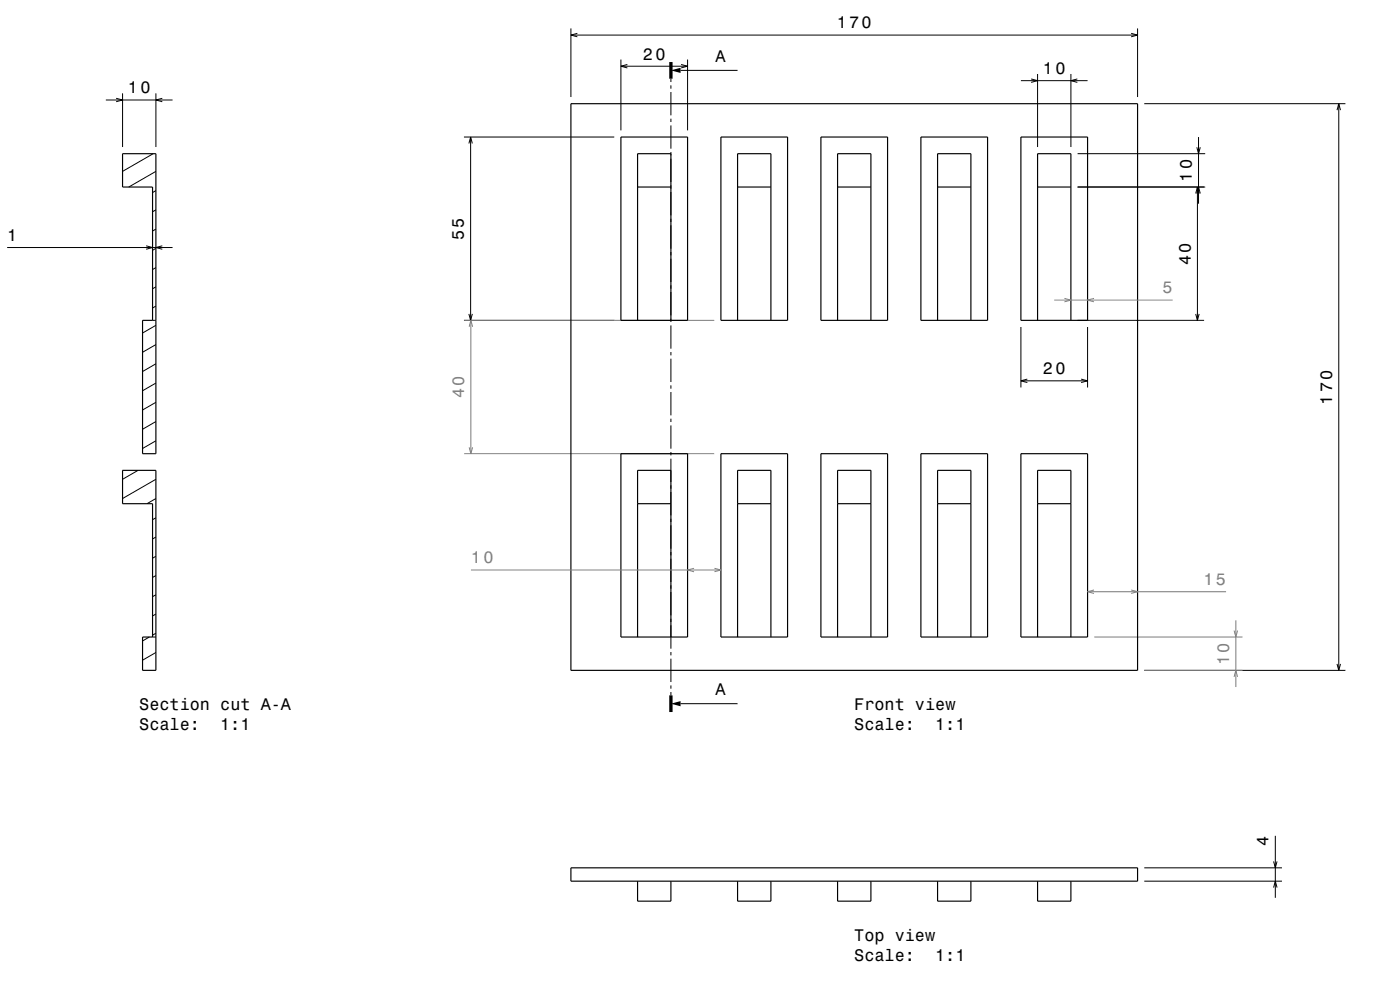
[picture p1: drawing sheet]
<svg xmlns="http://www.w3.org/2000/svg" width="420mm" height="297mm" viewBox="0 0 420 297" stroke-linecap="round" stroke-linejoin="round" font-family="sans-serif">
<g fill="none" stroke="#000" stroke-width=".3">
<path d="M171.3 8.5v20.6M171.3 10.5h170M173.2 10l-1.9 .5 1.9 .5M186.3 17.9v21.2M186.3 19.9h20M188.2 19.3l-1.9 .6 1.9 .5M204.3 19.3l2 .6-2 .5M206.3 17.9v21.2M339.3 10l2 .5-2 .5M341.3 8.5v20.6M31.8 30h20M34.8 29.5l2 .5-2 .5"/>
<path d="M36.8 28v16.1M46.8 28v16.1M48.7 29.5l-1.9 .5 1.9 .5M201.3 23.6v1M201.3 25.6v1M201.3 27.6v7M201.3 35.6v1M201.3 37.6v7M204.2 21.1h17.1M306.3 24.2h20M309.3 23.7l2 .5-2 .5M311.3 22.2v21.9"/>
<path d="M321.3 22.2v21.9M323.2 23.7l-1.9 .5 1.9 .5M343.3 31.1h60.3M401.1 33l.5-1.9 .6 1.9M401.6 31.1v170M46 46.1l-9.2 5.3M46.8 57.2l-1 .6M46.8 51.4l-8.2 4.7M139.2 41.1h45.1M140.7 43l.5-1.9 .5 1.9M141.2 41.1v55M201.3 45.6v1"/>
<path d="M201.3 47.6v7M201.3 55.6v1M201.3 57.6v7M323.3 56.1h38.3M323.3 46.1h38.3M358.7 58l.5-1.9 .5 1.9M359 58l.6-1.9 .5 1.9M359 44.2l.6 1.9 .5-1.9M359.2 56.1v40M359.6 41.1v20M2.1 74.3h49.7M43.8 73.7l2 .6-2 .5"/>
<path d="M46.8 74.5l-1 .6M46.8 68.7l-1 .6M46.8 63l-1 .5M48.7 73.7l-1.9 .6 1.9 .5M201.3 65.6v1M201.3 67.6v7M201.3 75.6v1M201.3 77.6v7M45.8 96.1h1M46.8 97.6l-4 2.3M46.8 91.8l-1 .6M46.8 86.1l-1 .5"/>
<path d="M46.8 80.3l-1 .6M139.2 96.1h45.1M140.7 94.2l.5 1.9 .5-1.9M201.3 85.6v1M201.3 87.6v7M201.3 95.6v1M201.3 97.6v7M306.3 98.1v18.2M323.3 96.1h37.9M326.3 98.1v18.2M358.7 94.2l.5 1.9 .5-1.9M46.8 114.9l-4 2.3"/>
<path d="M46.8 109.1l-4 2.4M46.8 103.4l-4 2.3M201.3 105.6v1M201.3 107.6v7M201.3 115.6v1M201.3 117.6v7M306.3 114.3h20M308.2 113.7l-1.9 .6 1.9 .5M324.3 113.7l2 .6-2 .5M46.8 132.2l-4 2.3M46.8 126.5l-4 2.3M46.8 120.7l-4 2.3"/>
<path d="M201.3 125.6v1M201.3 127.6v7M201.3 135.6v1M201.3 137.6v7M41.4 141.1l-4.6 2.7M46.8 155.3l-1 .6M46.8 149.6l-2.7 1.5M46.8 143.8l-10 5.8M201.3 145.6v1M201.3 147.6v7M201.3 155.6v1M201.3 157.6v7"/>
<path d="M46.8 178.4l-1 .6M46.8 172.7l-1 .5M46.8 166.9l-1 .6M46.8 161.1l-1 .6M201.3 165.6v1M201.3 167.6v7M201.3 175.6v1M201.3 177.6v7M44.8 191.1l-2 1.2M45.8 191.1h1M46.8 195.7l-4 2.4M46.8 190l-1 .6"/>
<path d="M46.8 184.2l-1 .6M201.3 185.6v1M201.3 187.6v7M201.3 195.6v1M201.3 197.6v7M401.1 199.2l.5 1.9 .6-1.9M201.3 205.6v1M201.3 207.6v1M204.2 211.1h17.1M343.3 201.1h60.3M382.1 258.4l.5 2 .5-2M382.6 250.7v18.6"/>
<path d="M343.3 264.4h41.3M343.3 260.4h41.3M382.1 266.3l.5-1.9 .5 1.9"/>
</g>
<g fill="none" stroke="#808080" stroke-width=".3">
<path d="M139.3 96.1h75M140.7 98l.6-1.9 .5 1.9M141.3 96.1v40M316.3 90h35.5M319.3 89.5l2 .5-2 .5M328.2 89.5l-1.9 .5 1.9 .5M139.3 136.1h75M140.7 134.2l.6 1.9 .5-1.9M141.3 171h75M208.2 170.5l-1.9 .5 1.9 .5M214.3 170.5l2 .5-2 .5M326.3 177.5h41.5"/>
<path d="M328.2 177l-1.9 .5 1.9 .5M339.3 177l2 .5-2 .5M328.3 191.1h44.5M370.2 189.2l.6 1.9 .5-1.9M370.8 186.1v20M343.3 201.1h29.5M370.2 203l.6-1.9 .5 1.9"/>
</g>
<g fill="none" stroke="#000" stroke-width=".35">
<path d="M171.3 31.1h170v170h-170zM36.8 46.1h10v90h-4v-40h3v-40h-9zM186.3 41.1h20v55h-20zM191.3 56.1h10M216.3 41.1h20v55h-20zM221.3 56.1h10M246.3 41.1h20v55h-20zM251.3 56.1h10M276.3 41.1h20v55h-20zM281.3 56.1h10M306.3 41.1h20v55h-20zM311.3 56.1h10"/>
<path d="M191.3 96.1v-50h10v50M221.3 96.1v-50h10v50M251.3 96.1v-50h10v50M281.3 96.1v-50h10v50M311.3 96.1v-50h10v50M186.3 136.1h20v55h-20zM216.3 136.1h20v55h-20zM246.3 136.1h20v55h-20zM276.3 136.1h20v55h-20zM306.3 136.1h20v55h-20zM36.8 141.1h10v60h-4v-10h3v-40h-9zM191.3 151.1h10"/>
<path d="M221.3 151.1h10M251.3 151.1h10M281.3 151.1h10M311.3 151.1h10M191.3 191.1v-50h10v50M221.3 191.1v-50h10v50M251.3 191.1v-50h10v50M281.3 191.1v-50h10v50M311.3 191.1v-50h10v50M171.3 260.4h170v4h-170zM191.3 264.4v5.9h10v-5.9M221.3 264.4v5.9h10v-5.9"/>
<path d="M251.3 264.4v5.9h10v-5.9M281.3 264.4v5.9h10v-5.9M311.3 264.4v5.9h10v-5.9"/>
</g>
<path d="M201.3 18.6v5M201.3 208.6v5" fill="none" stroke="#000" stroke-width="1" stroke-linecap="butt"/>
<g fill="#000">
<path d="M201.3 21.1l2.9-.8v1.6z" fill-rule="evenodd"/>
<path d="M201.3 211.1l2.9-.8v1.6z" fill-rule="evenodd"/>
</g>
<g font-size="5">
<text x="251" y="8.5">170</text>
<text x="192.9" y="17.9">20</text>
<text x="214.6" y="18.5">A</text>
<text x="312.9" y="22.2">10</text>
<text x="38.4" y="28">10</text>
<text x="357.6" y="54.5" transform="rotate(-90 357.6 54.5)">10</text>
<text x="139.2" y="72" transform="rotate(-90 139.2 72)">55</text>
<text x="2.1" y="72.3">1</text>
<text x="357.2" y="79.5" transform="rotate(-90 357.2 79.5)">40</text>
<text x="312.9" y="112.3">20</text>
<text x="399.6" y="121.4" transform="rotate(-90 399.6 121.4)">170</text>
<text x="214.6" y="208.5">A</text>
<text x="41.8" y="213">Section cut A-A</text>
<text x="256.3" y="213">Front view</text>
<text x="41.8" y="219">Scale:</text>
<text x="66.1" y="219">1:1</text>
<text x="256.3" y="219">Scale:</text>
<text x="280.6" y="219">1:1</text>
<text x="380.6" y="253.8" transform="rotate(-90 380.6 253.8)">4</text>
<text x="256.3" y="282.2">Top view</text>
<text x="256.3" y="288.3">Scale:</text>
<text x="280.6" y="288.3">1:1</text>
</g>
<g font-size="5" fill="#808080">
<text x="348.8" y="88">5</text>
<text x="139.3" y="119.5" transform="rotate(-90 139.3 119.5)">40</text>
<text x="141.3" y="169">10</text>
<text x="361" y="175.5">15</text>
<text x="368.8" y="199.5" transform="rotate(-90 368.8 199.5)">10</text>
</g>
</svg>
